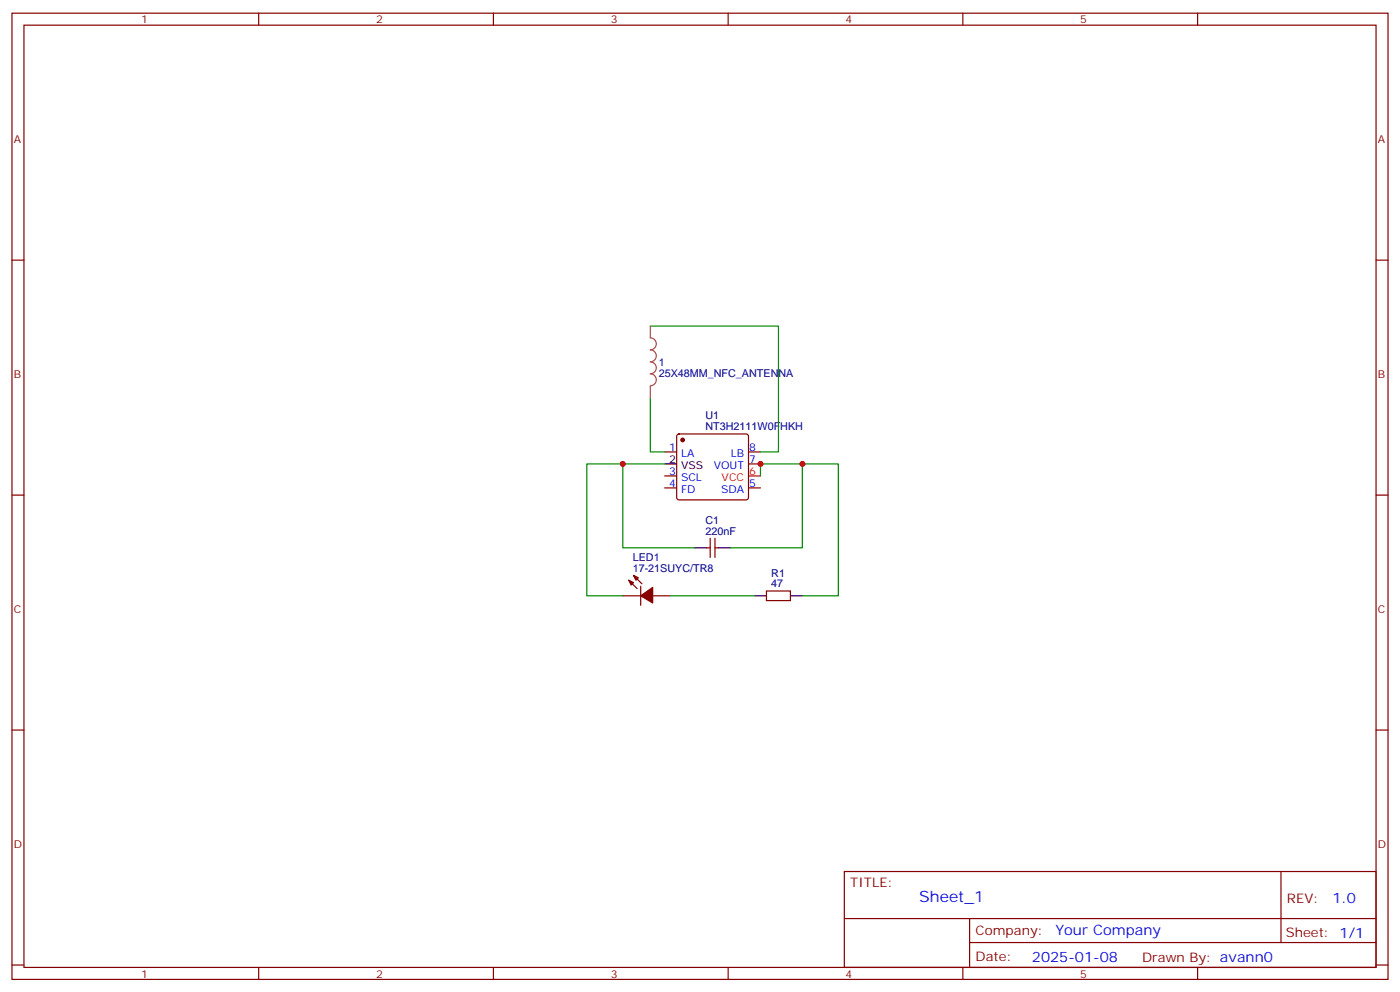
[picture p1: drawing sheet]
<svg xmlns="http://www.w3.org/2000/svg" width="412mm" height="292mm" viewBox="0 0 412 292" stroke-linecap="round" stroke-linejoin="round" font-family="sans-serif">
<g fill="none" stroke="#870000" stroke-width=".35">
<path d="M3.5 3.9h405.4v284.3h-405.4zM7.1 7.4h398.2v277.3h-398.2zM76.2 3.9v3.5M145.3 3.9v3.5M214.5 3.9v3.5M283.6 3.9v3.5M352.8 3.9v3.5M3.5 76.6h3.6M405.3 76.6h3.6M195.8 133h3.5M199.6 127.9l.4-.2h19.8l.5 .2 .2 .5v18l-.2 .5-.5 .2h-19.8l-.5-.2-.2-.5v-18zM220.5 133h3.5"/>
<path d="M220.5 136.5h3.5M3.5 145.7h3.6M195.8 143.6h3.5M195.8 140.1h3.5M209.2 158.4v5.6M210.6 158.4v5.6M220.5 143.6h3.5M405.3 145.7h3.6M183.4 175.3h5.3M185.2 170.7l2.5 2.5M186.6 169.3l2.5 2.5M188.7 172.5v5.7"/>
<path d="M192.3 175.3h5.3M208.1 161.2h1.1M210.6 161.2h1.1M225.8 173.9h7v2.8h-7zM3.5 214.8h3.6M405.3 214.8h3.6M248.7 256.5h156.6v28.2h-156.6zM377.3 256.5v20.9M248.7 270.3h156.5M285.6 277.4h119.6M285.6 270.3v14.1M3.5 284h3.6"/>
<path d="M76.2 284.7v3.5M145.3 284.7v3.5M214.5 284.7v3.5M283.6 284.7v3.5M352.8 284.7v3.5M405.3 284h3.6"/>
</g>
<path d="M220.5 140.1h3.5" fill="none" stroke="#f00" stroke-width=".35"/>
<path d="M195.8 136.5h3.5M204.6 161.2h3.5M211.7 161.2h3.5M222.2 175.3h3.6M232.8 175.3h3.6" fill="none" stroke="#000" stroke-width=".35"/>
<g fill="#870000" stroke="#870000" stroke-width=".35">
<path d="M185.2 170.7l1.4 .7-.7 .8z"/>
<path d="M186.6 169.3l1.4 .7-.7 .7z"/>
<path d="M188.7 175.3l3.6-2.4v4.5z"/>
<circle cx="201.1" cy="129.5" r=".53"/>
</g>
<path d="M191.6 96h37.7v37h-5.3M191.6 117.1v15.9h4.2M183.4 136.5h-10.5v38.8h10.5M195.8 136.5h-12.4v24.7h21.2M236.4 136.5h10.5v38.8h-10.5M224 140.1v-3.6h12.4v24.7h-21.2M197.6 175.3h24.6" fill="none" stroke="#008700" stroke-width=".35"/>
<path d="M191.6 96v3.4a1.76 1.76 0 0 1 1.7 1.8 1.76 1.76 0 0 1-1.7 1.8 1.76 1.76 0 0 1 1.7 1.7 1.76 1.76 0 0 1-1.7 1.8 1.76 1.76 0 0 1 1.7 1.7 1.76 1.76 0 0 1-1.7 1.8 1.76 1.76 0 0 1 1.7 1.8 1.76 1.76 0 0 1-1.7 1.7M191.6 113.7v3.4" fill="none" stroke="#a64a4a" stroke-width=".35"/>
<g fill="#c00">
<circle cx="236.4" cy="136.5" r=".88"/>
<circle cx="183.4" cy="136.5" r=".88"/>
<circle cx="224" cy="136.5" r=".88"/>
</g>
<text font-size="4.6" fill="#00f" x="270.8" y="265.5">Sheet_1</text>
<g font-size="4.2" fill="#00f">
<text x="392.5" y="265.7">1.0</text>
<text x="310.9" y="275.3">Your Company</text>
<text x="304" y="283.1">2025-01-08</text>
</g>
<g font-size="3.9" fill="#800">
<text x="250.5" y="261.1">TITLE:</text>
<text x="379.1" y="265.7">REV:</text>
<text x="287.4" y="275.3">Company:</text>
<text x="378.7" y="275.9">Sheet: 1/1</text>
<text x="287.4" y="282.9">Date:</text>
<text x="336.4" y="283">Drawn By: avann0</text>
</g>
<g font-size="3.2" fill="#800">
<text x="41.6" y="6.9">1</text>
<text x="110.8" y="6.9">2</text>
<text x="179.9" y="6.9">3</text>
<text x="249.1" y="6.9">4</text>
<text x="318.2" y="6.9">5</text>
<text x="4.1" y="42">A</text>
<text x="405.9" y="42">A</text>
<text x="4.1" y="111.1">B</text>
<text x="405.9" y="111.1">B</text>
<text x="4.1" y="180.3">C</text>
<text x="405.9" y="180.3">C</text>
<text x="4.1" y="249.4">D</text>
<text x="405.9" y="249.4">D</text>
<text x="41.6" y="287.7">1</text>
<text x="110.8" y="287.7">2</text>
<text x="179.9" y="287.7">3</text>
<text x="249.1" y="287.7">4</text>
<text x="318.2" y="287.7">5</text>
</g>
<g font-size="3.2" fill="#000080">
<text x="194" y="107.7">1</text>
<text x="194" y="110.9">25X48MM_NFC_ANTENNA</text>
<text x="207.8" y="123.4">U1</text>
<text x="207.8" y="126.6">NT3H2111W0FHKH</text>
<text x="207.8" y="154.1">C1</text>
<text x="207.8" y="157.3">220nF</text>
<text x="186.4" y="165.1">LED1</text>
<text x="186.4" y="168.3">17-21SUYC/TR8</text>
<text x="227.2" y="172.9">47</text>
<text x="227.2" y="169.7">R1</text>
</g>
<g font-size="3.2">
<text x="197.1" y="136.2">2</text>
<text x="200.6" y="137.9">VSS</text>
</g>
<g font-size="3.2" fill="#00f">
<text x="197.1" y="132.6">1</text>
<text x="200.6" y="134.4">LA</text>
<text x="210.2" y="137.9">VOUT</text>
<text x="215.2" y="134.4">LB</text>
<text x="220.7" y="132.6">8</text>
<text x="220.7" y="136.2">7</text>
<text x="197.1" y="143.2">4</text>
<text x="197.1" y="139.7">3</text>
<text x="200.6" y="141.5">SCL</text>
<text x="220.7" y="143.2">5</text>
<text x="200.6" y="145">FD</text>
<text x="212.4" y="145">SDA</text>
</g>
<g font-size="3.2" fill="#f00">
<text x="212.6" y="141.5">VCC</text>
<text x="220.7" y="139.7">6</text>
</g>
</svg>
